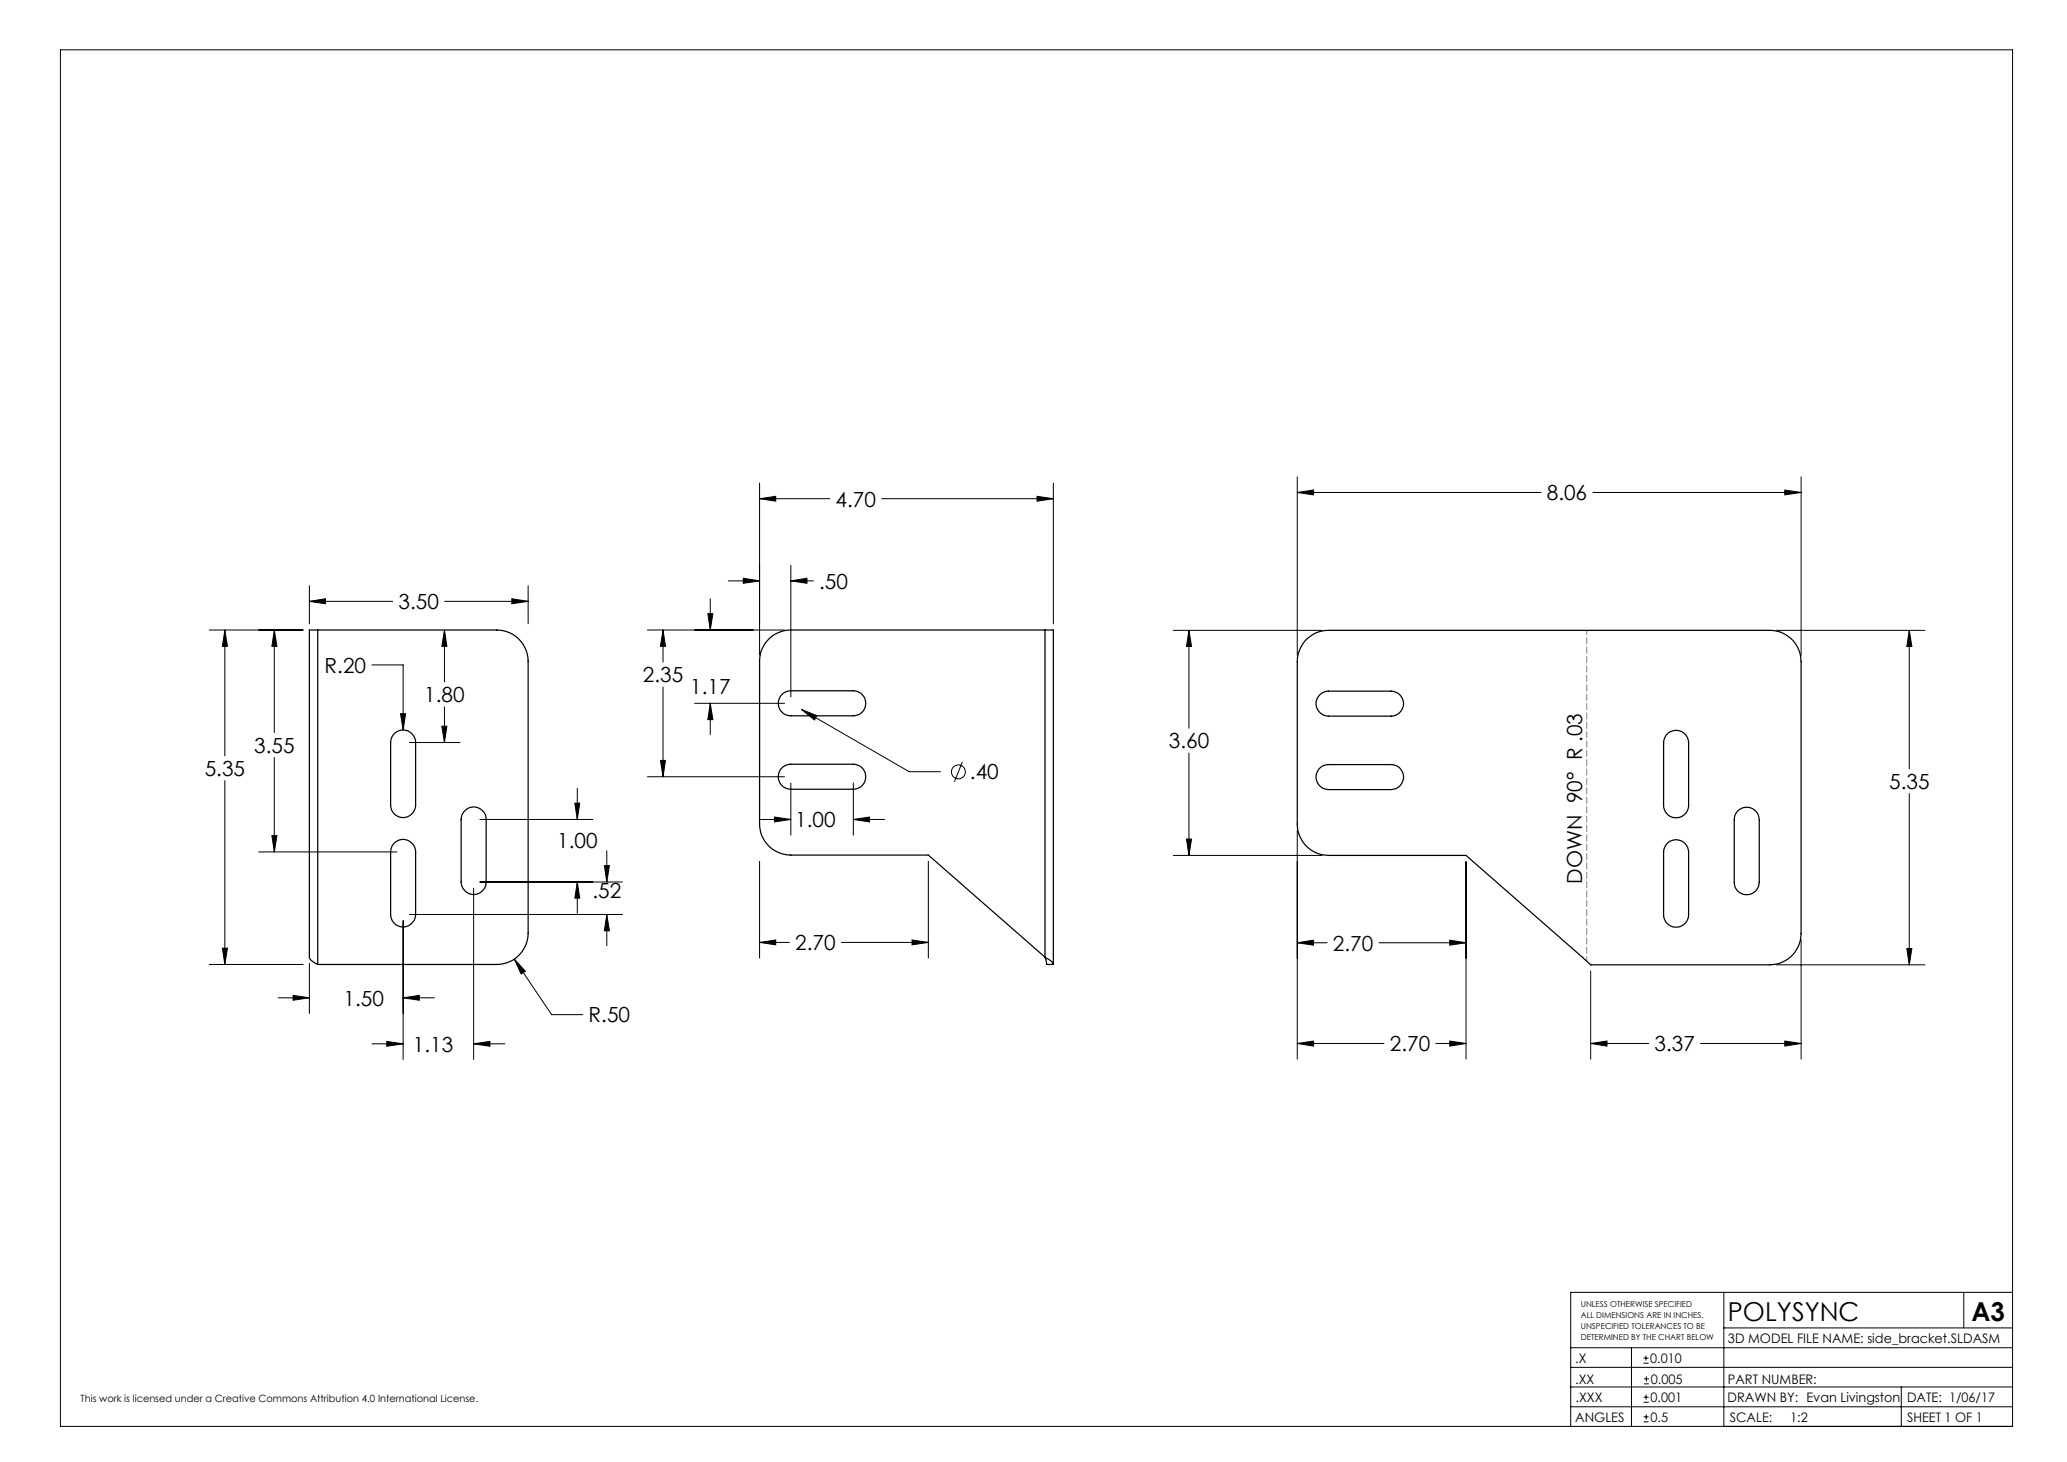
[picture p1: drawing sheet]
<svg xmlns="http://www.w3.org/2000/svg" width="420mm" height="297mm" viewBox="0 0 420 297" stroke-linecap="round" stroke-linejoin="round" font-family="sans-serif">
<g fill="none" stroke="#000" stroke-width=".2">
<path d="M12.3 10.1h396.6v279.7h-396.6zM154.3 98.1v35M214 98.1v28.6M263.6 96.9v36.2M362.7 99.6l3.3 .4-3.3 .5zM366 96.9v36.2M62.9 119v7.7M107.3 119v7.7M148 118h6.3M151 117.5l3.3 .5-3.3 .5zM154.3 101.3l3.3-.5v1zM154.3 101.3h14.3"/>
<path d="M160.7 118l3.3-.5v1zM160.7 114.8v26.8M160.7 118h4.6M179.1 101.3h34.9M210.7 100.8l3.3 .5-3.3 .5zM263.6 100l3.3-.4v.9zM263.6 100h49.5M323.7 100h42.3M42.5 128h19.1M45.7 128l.5 3.3h-1zM45.7 128v25.6M55.7 128l.6 3.3h-1.1z"/>
<path d="M55.7 128v20.8M62.9 122.2l3.2-.6v1.1zM62.9 122.2h16.9M75.6 135.1h6.3v13.2M90.3 128l.5 3.3h-1zM90.3 128v10.5M90.3 122.2h17M104 121.6l3.3 .6-3.3 .5zM131.6 128h27.8M134.7 128l.5 3.3h-1zM134.7 128v6.5M134.7 139.6v18.2"/>
<path d="M143.8 124.7h1.1l-.6 3.3zM144.3 121.6v6.4M238.4 128.1h30.3M241.6 128.1l.5 3.2h-1zM241.6 128.1v19.9M360.9 128.1h30.2M387.9 128.1l.6 3.2h-1zM387.9 128.1v28.1M45.7 158.6v37.3M55.7 153.9v19.2M81.4 145h1l-.5 3.3zM83.2 150.8h10.3"/>
<path d="M89.8 147.5h1l-.5 3.3zM90.3 143.6v7.2M131.6 157.8h27.8M134.2 154.5h1l-.5 3.3zM141.1 142.9h18.3M144.3 142.9l.6 3.3h-1.1zM144.3 142.9v6.3M160.7 159.1v10.5M162.9 144.1l3.1 1.3-.5 .9zM162.9 144.1l21.8 12.7h6.4M173.4 159.1v10.5M195.5 154.8l-1.6 4"/>
<path d="M241.6 153v20.8M52.6 173.1h28M55.2 169.8h1.1l-.6 3.3zM97.5 166.5h23M97.5 179.2h29M116.8 163.2h1l-.5 3.3zM117.3 179.2l.5 3.3h-1zM117.3 160.1v6.4M117.3 179.2v6.3M122.8 175.9h1l-.5 3.3zM123.3 172.8v6.4M154.3 166.5h6.4"/>
<path d="M154.3 175v19.6M157.4 166l3.3 .5-3.3 .5zM173.4 166.5l3.3-.5v1zM173.4 166.5h6.3M188.6 175v19.6M238.4 173.8h30.3M241.1 170.5h1l-.5 3.3zM263.6 168.7v46.5M297.9 175v40.2M387.9 161.2v34.8M42.5 195.9h19.1M45.2 192.6h1l-.5 3.3z"/>
<path d="M62.9 195.7v10.2M81.9 187v28.2M83.2 185.8h43.3M96.2 180.4v34.8M104.5 194.8l2.3 2.5-.9 .6zM104.5 194.8l7.6 11.3h6.3M123.3 185.8l.5 3.3h-1zM123.3 185.8v6.3M154.3 191.4l3.3-.4v.9zM154.3 191.4h6.1M171 191.4h17.6M185.3 191l3.3 .4-3.3 .5z"/>
<path d="M263.6 191.5l3.3-.5v1zM263.6 191.5h6.1M280.2 191.5h17.7M294.6 191l3.3 .5-3.3 .5zM323.2 197.3v17.9M360.9 196h30.2M366 190.9v24.3M387.5 192.7h1l-.6 3.3zM56.5 202.7h6.4M59.5 202.2l3.4 .5-3.4 .5zM75.6 212.1h6.3M78.6 211.6l3.3 .5-3.3 .4z"/>
<path d="M81.9 202.7l3.3-.5v1zM81.9 202.7h6.4M96.2 212.1l3.4-.5v.9zM96.2 212.1h6.4M263.6 212l3.3-.5v1zM263.6 212h17.6M291.7 212h6.2M294.6 211.5l3.3 .5-3.3 .5zM323.2 212l3.3-.5v1zM323.2 212h11.8M345.5 212h20.5M362.7 211.5l3.3 .5-3.3 .5z"/>
<path d="M319.2 273.8h89.7M319.2 277.8h89.7M331.5 273.8v16M333.9 276.9h1.1M333.9 275.9h1.1M334.4 275.4v1M334.5 279.6v1M350.3 262.5v27.3M350.3 269.8h58.6M399 262.5v7.3M408.9 262.5h-89.7v27.3M319.2 281.8h89.7"/>
<path d="M319.2 285.8h89.7M334 284.9h1M334 283.8h1M334 288.9h1M334 287.8h1M334 281.1h1M334 280.1h1M334.5 283.3v1M334.5 287.3v1.1M386.3 281.8v8"/>
<circle cx="194.7" cy="156.8" r="1.41"/>
</g>
<path d="M322.4 195.2v-67.2" fill="none" stroke="#808080" stroke-width=".2" stroke-dasharray="1.3 .6" stroke-dashoffset=".4"/>
<path d="M362.7 99.6l3.3 .4-3.3 .5zM263.6 100l3.3-.4v.9zM387.9 128.1l.6 3.2h-1zM387.5 192.7h1l-.6 3.3zM241.6 128.1l.5 3.2h-1zM241.1 170.5h1l-.5 3.3zM263.6 212l3.3-.5v1zM294.6 211.5l3.3 .5-3.3 .5zM323.2 212l3.3-.5v1zM362.7 211.5l3.3 .5-3.3 .5zM263.6 191.5l3.3-.5v1zM294.6 191l3.3 .5-3.3 .5zM134.7 128l.5 3.3h-1zM134.2 154.5h1l-.5 3.3zM173.4 166.5l3.3-.5v1zM157.4 166l3.3 .5-3.3 .5zM160.7 118l3.3-.5v1zM151 117.5l3.3 .5-3.3 .5zM154.3 191.4l3.3-.4v.9zM185.3 191l3.3 .4-3.3 .5zM154.3 101.3l3.3-.5v1zM210.7 100.8l3.3 .5-3.3 .5zM162.9 144.1l2.6 2.2 .5-.9zM144.3 142.9l.6 3.3h-1.1zM143.8 124.7h1.1l-.6 3.3zM81.4 145l.5 3.3 .5-3.3zM90.3 128l.5 3.3h-1zM89.8 147.5h1l-.5 3.3zM55.7 128l.6 3.3h-1.1zM55.2 169.8h1.1l-.6 3.3zM45.7 128l.5 3.3h-1zM45.2 192.6h1l-.5 3.3zM104 121.6l3.3 .6-3.3 .5zM62.9 122.2l3.2-.6v1.1zM81.9 202.7l3.3-.5v1zM59.5 202.2l3.4 .5-3.4 .5zM78.6 211.6l3.3 .5-3.3 .4zM96.2 212.1l3.4-.5v.9zM122.8 175.9h1l-.5 3.3zM123.3 185.8l.5 3.3h-1zM117.3 179.2l.5 3.3h-1zM116.8 163.2h1l-.5 3.3zM104.5 194.8l1.4 3.1 .9-.6z" fill="#000"/>
<g fill="none" stroke="#000" stroke-width=".25">
<path d="M64.6 128h36.4a6.4 6.4 0 0 1 6.3 6.3v55.3a6.4 6.4 0 0 1-6.3 6.3h-36.4M64.6 128h-1.7v66.4a1.44 1.44 0 0 0 1.1 1.2l.6 .3M64.6 128v67.9M212.3 128h-51.6a6.3 6.3 0 0 0-6.4 6.3v33.1a6.4 6.4 0 0 0 6.4 6.3h27.9l23.7 20.7M212.3 128h1.7v67.9M212.3 128v66.4M265.2 130.2l.5-.6a6 6 0 0 1 4.2-1.5h89.7a6.4 6.4 0 0 1 6.4 6.3v55.2a6.4 6.4 0 0 1-6.4 6.4h-36.4l-25.3-22.2h-28a6.4 6.4 0 0 1-6.3-6.4v-33a6.6 6.6 0 0 1 1.6-4.2zM80.2 149a2.54 2.54 0 0 1 2.7-.5 2.54 2.54 0 0 1 1.6 2.3v12.7a2.54 2.54 0 0 1-2.6 2.6 2.54 2.54 0 0 1-2.5-2.6v-12.7l.3-1.2zM158.8 156.1l1-.7 .9-.1h12.7a2.54 2.54 0 0 1 2.5 2.5 2.54 2.54 0 0 1-2.5 2.5h-12.7a2.54 2.54 0 0 1-2.3-1.5 2.54 2.54 0 0 1 .4-2.7zM159.1 140.9l.7-.4 .9-.2h12.7a2.54 2.54 0 0 1 2.5 2.6 2.54 2.54 0 0 1-2.5 2.5h-12.7a2.55 2.55 0 0 1-2.4-1.7 2.55 2.55 0 0 1 .8-2.8zM268.3 141.1a2.48 2.48 0 0 1 1.6-.7h12.7a2.54 2.54 0 0 1 2.6 2.5 2.54 2.54 0 0 1-2.6 2.6h-12.7a2.54 2.54 0 0 1-2.3-1.6 2.54 2.54 0 0 1 .7-2.8zM268.3 156a2.68 2.68 0 0 1 1.6-.7h12.7a2.54 2.54 0 0 1 2.6 2.6 2.54 2.54 0 0 1-2.6 2.5h-12.7a2.56 2.56 0 0 1-2.3-1.6 2.56 2.56 0 0 1 .7-2.8z"/>
<path d="M338.7 149.2a2.55 2.55 0 0 1 2.8-.6 2.55 2.55 0 0 1 1.6 2.3v12.7a2.54 2.54 0 0 1-2.5 2.5 2.54 2.54 0 0 1-2.6-2.5v-12.7a2.65 2.65 0 0 1 .7-1.7zM80.2 171.2a2.54 2.54 0 0 1 2.7-.5 2.54 2.54 0 0 1 1.6 2.4v12.7a2.54 2.54 0 0 1-2.6 2.5 2.54 2.54 0 0 1-2.5-2.5v-12.7l.3-1.2zM94.5 164.6a2.52 2.52 0 0 1 2.8-.5 2.52 2.52 0 0 1 1.5 2.4v12.7a2.54 2.54 0 0 1-2.6 2.5 2.54 2.54 0 0 1-2.5-2.5v-12.7a2.42 2.42 0 0 1 .8-1.9zM338.7 171.4a2.55 2.55 0 0 1 2.8-.6 2.55 2.55 0 0 1 1.6 2.3v12.7a2.54 2.54 0 0 1-2.5 2.6 2.54 2.54 0 0 1-2.6-2.6v-12.7a2.65 2.65 0 0 1 .7-1.7zM353 164.8a2.56 2.56 0 0 1 2.8-.6 2.56 2.56 0 0 1 1.7 2.3v12.7a2.54 2.54 0 0 1-2.6 2.6 2.54 2.54 0 0 1-2.5-2.6v-12.7a2.4 2.4 0 0 1 .6-1.7zM212.3 194.4l.1 .1a2.47 2.47 0 0 1 1.6 1.4M212.3 194.4l.4 1.5h1.3"/>
</g>
<g font-size="5.3">
<text x="351.1" y="268.3">POLYSYNC</text>
<text x="400.6" y="268.3">A3</text>
</g>
<g font-size="4.2">
<text x="314.3" y="101.6">8.06</text>
<text x="169.8" y="102.9">4.70</text>
<text x="166.5" y="119.6">.50</text>
<text x="81" y="123.7">3.50</text>
<text x="66" y="136.6">R.20</text>
<text x="86.2" y="142.6">1.80</text>
<text x="130.6" y="138.6">2.35</text>
<text x="140.2" y="140.9">1.17</text>
<text x="51.7" y="152.9">3.55</text>
<text x="237.5" y="152">3.60</text>
<text x="41.6" y="157.6">5.35</text>
<text x="197.1" y="158.3">.40</text>
<text x="383.9" y="160.3">5.35</text>
<text x="113.2" y="172.3">1.00</text>
<text x="161.6" y="168.1">1.00</text>
<text x="321.5" y="179.6" transform="rotate(-90 321.5 179.6)">DOWN 90° R .03</text>
<text x="120.4" y="182.4">.52</text>
<text x="161.6" y="193">2.70</text>
<text x="270.9" y="193.1">2.70</text>
<text x="69.8" y="204.3">1.50</text>
<text x="119.6" y="207.7">R.50</text>
<text x="83.9" y="213.6">1.13</text>
<text x="282.4" y="213.6">2.70</text>
<text x="336.2" y="213.6">3.37</text>
</g>
<g font-size="2.7">
<text x="351.1" y="272.9">3D MODEL FILE NAME: side_bracket.SLDASM</text>
<text x="320.1" y="281.1">.XX</text>
<text x="320.1" y="276.9">.X</text>
<text x="335.3" y="276.9">0.010</text>
<text x="335.4" y="281.1">0.005</text>
<text x="351.1" y="281.1">PART NUMBER:</text>
<text x="320.2" y="284.8">.XXX</text>
<text x="335.4" y="284.8">0.001</text>
<text x="351" y="284.8">DRAWN BY: Evan Livingston</text>
<text x="387.5" y="284.8">DATE: 1/06/17</text>
<text x="320.1" y="288.8">ANGLES</text>
<text x="335.4" y="288.8">0.5</text>
<text x="351.5" y="288.8">SCALE:</text>
<text x="363.7" y="288.8">1:2</text>
<text x="387.5" y="288.8">SHEET 1 OF 1</text>
</g>
<text font-size="2" x="16.4" y="284.8">This work is licensed under a Creative Commons Attribution 4.0 International License.</text>
<g font-size="1.7">
<text x="321.2" y="265.4">UNLESS OTHERWISE SPECIFIED</text>
<text x="321.2" y="267.7">ALL DIMENSIONS ARE IN INCHES.</text>
<text x="321.2" y="269.9">UNSPECIFIED TOLERANCES TO BE</text>
<text x="321.2" y="272.2">DETERMINED BY THE CHART BELOW</text>
</g>
</svg>
